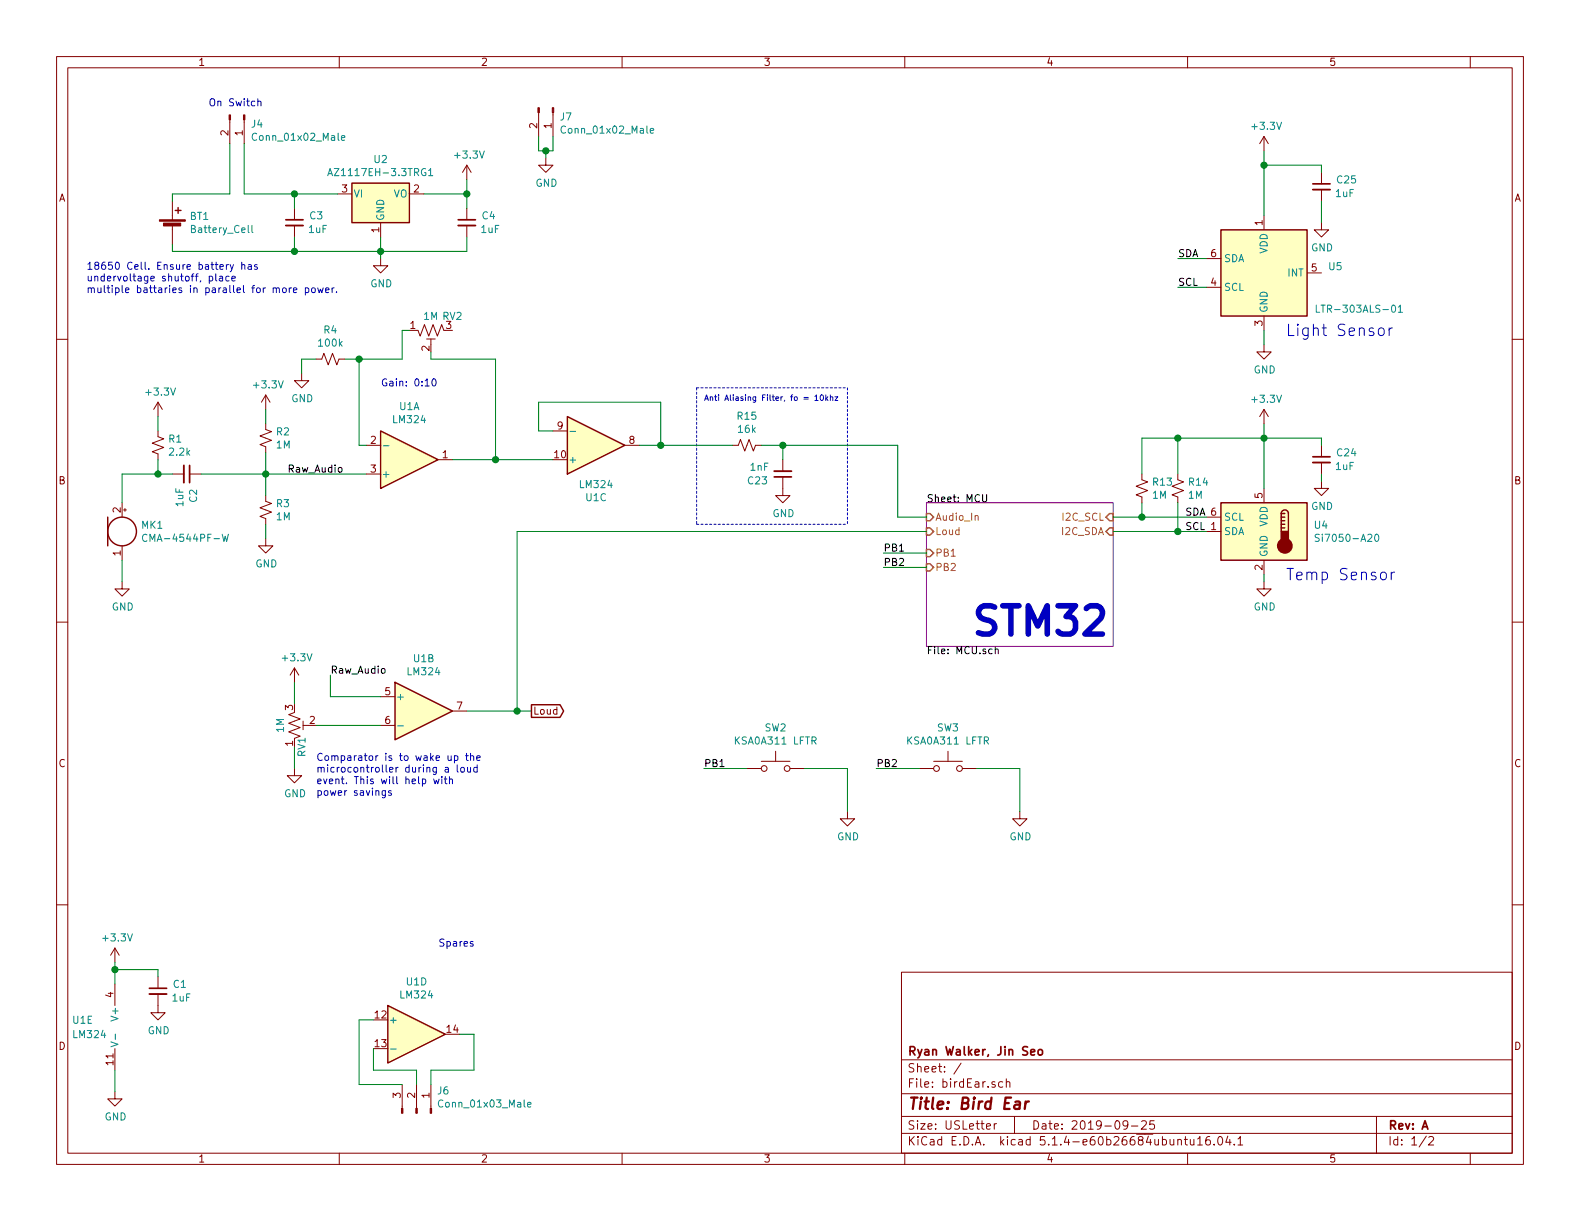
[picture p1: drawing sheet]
EESchema Schematic File Version 4
LIBS:birdEar-cache
EELAYER 30 0
EELAYER END
$Descr USLetter 11000 8500
encoding utf-8
Sheet 1 2
Title "Bird Ear"
Date "2019-09-25"
Rev "A"
Comp "Ryan Walker, Jin Seo"
Comment1 ""
Comment2 ""
Comment3 ""
Comment4 ""
$EndDescr
$Comp
L Device:Microphone MK1
U 1 1
P 850 3700
F 0 "MK1" H 980 3746 50  0000 L CNN
F 1 "CMA-4544PF-W" H 980 3655 50  0000 L CNN
F 2 "Connector_PinHeader_2.54mm:PinHeader_1x02_P2.54mm_Vertical" V 850 3800 50  0001 C CNN
F 3 "~" V 850 3800 50  0001 C CNN
	1    850  3700
	1    0    0    -1  
$EndComp
$Comp
L Device:Battery_Cell BT1
U 1 1
P 1200 1600
F 0 "BT1" H 1318 1696 50  0000 L CNN
F 1 "Battery_Cell" H 1318 1605 50  0000 L CNN
F 2 "Battery:BatteryHolder_Keystone_1042_1x18650" V 1200 1660 50  0001 C CNN
F 3 "~" V 1200 1660 50  0001 C CNN
F 4 "1042P" H 1200 1600 50  0001 C CNN "Part Number"
	1    1200 1600
	1    0    0    -1  
$EndComp
$Sheet
S 6450 3500 1300 1000
U 5D8C399D
F0 "MCU" 50
F1 "MCU.sch" 50
F2 "Audio_In" I L 6450 3600 50 
F3 "Loud" I L 6450 3700 50 
F4 "I2C_SCL" I R 7750 3600 50 
F5 "I2C_SDA" I R 7750 3700 50 
F6 "PB1" I L 6450 3850 50 
F7 "PB2" I L 6450 3950 50 
$EndSheet
$Comp
L Regulator_Linear:AZ1117-3.3 U2
U 1 1
P 2650 1350
F 0 "U2" H 2650 1592 50  0000 C CNN
F 1 "AZ1117EH-3.3TRG1" H 2650 1501 50  0000 C CNN
F 2 "Package_TO_SOT_SMD:SOT-223-3_TabPin2" H 2650 1600 50  0001 C CIN
F 3 "https://www.diodes.com/assets/Datasheets/AZ1117.pdf" H 2650 1350 50  0001 C CNN
	1    2650 1350
	1    0    0    -1  
$EndComp
$Comp
L Device:C_Small C3
U 1 1
P 2050 1550
F 0 "C3" H 2150 1600 50  0000 L CNN
F 1 "1uF" H 2142 1505 50  0000 L CNN
F 2 "Capacitor_SMD:C_0805_2012Metric" H 2050 1550 50  0001 C CNN
F 3 "~" H 2050 1550 50  0001 C CNN
	1    2050 1550
	1    0    0    -1  
$EndComp
Wire Wire Line
	2050 1350 2350 1350
Wire Wire Line
	2050 1750 2650 1750
Connection ~ 2650 1750
Wire Wire Line
	2650 1750 2650 1800
Wire Wire Line
	2050 1450 2050 1350
Wire Wire Line
	2050 1750 2050 1650
$Comp
L Device:C_Small C4
U 1 1
P 3250 1550
F 0 "C4" H 3350 1600 50  0000 L CNN
F 1 "1uF" H 3342 1505 50  0000 L CNN
F 2 "Capacitor_SMD:C_0805_2012Metric" H 3250 1550 50  0001 C CNN
F 3 "~" H 3250 1550 50  0001 C CNN
	1    3250 1550
	1    0    0    -1  
$EndComp
Wire Wire Line
	2950 1350 3250 1350
Wire Wire Line
	3250 1350 3250 1450
Wire Wire Line
	3250 1650 3250 1750
Wire Wire Line
	3250 1750 2650 1750
Wire Wire Line
	2650 1650 2650 1750
Connection ~ 2050 1350
Wire Wire Line
	1200 1400 1200 1350
Wire Wire Line
	1200 1700 1200 1750
Wire Wire Line
	1200 1750 2050 1750
Connection ~ 2050 1750
$Comp
L power:+3.3V #PWR012
U 1 1
P 3250 1250
F 0 "#PWR012" H 3250 1100 50  0001 C CNN
F 1 "+3.3V" H 3265 1423 50  0000 C CNN
F 2 "" H 3250 1250 50  0001 C CNN
F 3 "" H 3250 1250 50  0001 C CNN
	1    3250 1250
	1    0    0    -1  
$EndComp
Wire Wire Line
	3250 1250 3250 1350
Connection ~ 3250 1350
Text Notes 600  2050 0    50   ~ 0
18650 Cell. Ensure battery has \nundervoltage shutoff, place \nmultiple battaries in parallel for more power.
Wire Wire Line
	850  3900 850  4050
$Comp
L power:GND #PWR01
U 1 1
P 850 4050
F 0 "#PWR01" H 850 3800 50  0001 C CNN
F 1 "GND" H 855 3877 50  0000 C CNN
F 2 "" H 850 4050 50  0001 C CNN
F 3 "" H 850 4050 50  0001 C CNN
	1    850  4050
	1    0    0    -1  
$EndComp
Wire Wire Line
	850  3500 850  3300
$Comp
L Amplifier_Operational:LM324 U1
U 1 1
P 2850 3200
F 0 "U1" H 2850 2833 50  0000 C CNN
F 1 "LM324" H 2850 2924 50  0000 C CNN
F 2 "Package_SO:SOIC-14_3.9x8.7mm_P1.27mm" H 2800 3300 50  0001 C CNN
F 3 "http://www.ti.com/lit/ds/symlink/lm2902-n.pdf" H 2900 3400 50  0001 C CNN
F 4 "LM324DR" H 2850 3200 50  0001 C CNN "Part Number"
	1    2850 3200
	1    0    0    1   
$EndComp
$Comp
L Amplifier_Operational:LM324 U1
U 2 1
P 2950 4950
F 0 "U1" H 2950 5317 50  0000 C CNN
F 1 "LM324" H 2950 5226 50  0000 C CNN
F 2 "Package_SO:SOIC-14_3.9x8.7mm_P1.27mm" H 2900 5050 50  0001 C CNN
F 3 "http://www.ti.com/lit/ds/symlink/lm2902-n.pdf" H 3000 5150 50  0001 C CNN
F 4 "LM324DR" H 2950 4950 50  0001 C CNN "Part Number"
	2    2950 4950
	1    0    0    -1  
$EndComp
$Comp
L Amplifier_Operational:LM324 U1
U 4 1
P 2900 7200
F 0 "U1" H 2900 7567 50  0000 C CNN
F 1 "LM324" H 2900 7476 50  0000 C CNN
F 2 "Package_SO:SOIC-14_3.9x8.7mm_P1.27mm" H 2850 7300 50  0001 C CNN
F 3 "http://www.ti.com/lit/ds/symlink/lm2902-n.pdf" H 2950 7400 50  0001 C CNN
F 4 "LM324DR" H 2900 7200 50  0001 C CNN "Part Number"
	4    2900 7200
	1    0    0    -1  
$EndComp
$Comp
L Amplifier_Operational:LM324 U1
U 5 1
P 900 7150
F 0 "U1" H 500 7200 50  0000 L CNN
F 1 "LM324" H 500 7100 50  0000 L CNN
F 2 "Package_SO:SOIC-14_3.9x8.7mm_P1.27mm" H 850 7250 50  0001 C CNN
F 3 "http://www.ti.com/lit/ds/symlink/lm2902-n.pdf" H 950 7350 50  0001 C CNN
	5    900  7150
	1    0    0    -1  
$EndComp
$Comp
L power:GND #PWR03
U 1 1
P 800 7600
F 0 "#PWR03" H 800 7350 50  0001 C CNN
F 1 "GND" H 805 7427 50  0000 C CNN
F 2 "" H 800 7600 50  0001 C CNN
F 3 "" H 800 7600 50  0001 C CNN
	1    800  7600
	1    0    0    -1  
$EndComp
$Comp
L power:+3.3V #PWR02
U 1 1
P 800 6700
F 0 "#PWR02" H 800 6550 50  0001 C CNN
F 1 "+3.3V" H 815 6873 50  0000 C CNN
F 2 "" H 800 6700 50  0001 C CNN
F 3 "" H 800 6700 50  0001 C CNN
	1    800  6700
	1    0    0    -1  
$EndComp
$Comp
L Device:R_Small_US R1
U 1 1
P 1100 3100
F 0 "R1" H 1168 3146 50  0000 L CNN
F 1 "2.2k" H 1168 3055 50  0000 L CNN
F 2 "Resistor_SMD:R_0805_2012Metric" H 1100 3100 50  0001 C CNN
F 3 "~" H 1100 3100 50  0001 C CNN
	1    1100 3100
	1    0    0    -1  
$EndComp
$Comp
L Device:C_Small C2
U 1 1
P 1300 3300
F 0 "C2" H 1400 3350 50  0000 L CNN
F 1 "1uF" H 1392 3255 50  0000 L CNN
F 2 "Capacitor_SMD:C_0805_2012Metric" H 1300 3300 50  0001 C CNN
F 3 "~" H 1300 3300 50  0001 C CNN
	1    1300 3300
	0    1    1    0   
$EndComp
$Comp
L power:+3.3V #PWR04
U 1 1
P 1100 2900
F 0 "#PWR04" H 1100 2750 50  0001 C CNN
F 1 "+3.3V" H 1115 3073 50  0000 C CNN
F 2 "" H 1100 2900 50  0001 C CNN
F 3 "" H 1100 2900 50  0001 C CNN
	1    1100 2900
	1    0    0    -1  
$EndComp
Wire Wire Line
	850  3300 1100 3300
Wire Wire Line
	1100 2900 1100 3000
Wire Wire Line
	1100 3200 1100 3300
Connection ~ 1100 3300
Wire Wire Line
	1100 3300 1200 3300
$Comp
L Device:R_Small_US R2
U 1 1
P 1850 3050
F 0 "R2" H 1918 3096 50  0000 L CNN
F 1 "1M" H 1918 3005 50  0000 L CNN
F 2 "Resistor_SMD:R_0805_2012Metric" H 1850 3050 50  0001 C CNN
F 3 "~" H 1850 3050 50  0001 C CNN
	1    1850 3050
	1    0    0    -1  
$EndComp
$Comp
L Device:R_Small_US R3
U 1 1
P 1850 3550
F 0 "R3" H 1918 3596 50  0000 L CNN
F 1 "1M" H 1918 3505 50  0000 L CNN
F 2 "Resistor_SMD:R_0805_2012Metric" H 1850 3550 50  0001 C CNN
F 3 "~" H 1850 3550 50  0001 C CNN
	1    1850 3550
	1    0    0    -1  
$EndComp
Wire Wire Line
	1850 3300 1850 3150
Wire Wire Line
	1400 3300 1850 3300
Wire Wire Line
	1850 3300 1850 3450
Connection ~ 1850 3300
$Comp
L power:GND #PWR07
U 1 1
P 1850 3750
F 0 "#PWR07" H 1850 3500 50  0001 C CNN
F 1 "GND" H 1855 3577 50  0000 C CNN
F 2 "" H 1850 3750 50  0001 C CNN
F 3 "" H 1850 3750 50  0001 C CNN
	1    1850 3750
	1    0    0    -1  
$EndComp
Wire Wire Line
	1850 3750 1850 3650
Wire Wire Line
	1850 2850 1850 2950
$Comp
L power:+3.3V #PWR06
U 1 1
P 1850 2850
F 0 "#PWR06" H 1850 2700 50  0001 C CNN
F 1 "+3.3V" H 1865 3023 50  0000 C CNN
F 2 "" H 1850 2850 50  0001 C CNN
F 3 "" H 1850 2850 50  0001 C CNN
	1    1850 2850
	1    0    0    -1  
$EndComp
Wire Wire Line
	1850 3300 2550 3300
$Comp
L Device:C_Small C1
U 1 1
P 1100 6900
F 0 "C1" H 1200 6950 50  0000 L CNN
F 1 "1uF" H 1192 6855 50  0000 L CNN
F 2 "Capacitor_SMD:C_0805_2012Metric" H 1100 6900 50  0001 C CNN
F 3 "~" H 1100 6900 50  0001 C CNN
	1    1100 6900
	1    0    0    -1  
$EndComp
Wire Wire Line
	1100 6800 1100 6750
Wire Wire Line
	1100 6750 800  6750
Wire Wire Line
	800  6750 800  6850
Connection ~ 800  6750
Wire Wire Line
	800  6750 800  6700
$Comp
L power:GND #PWR05
U 1 1
P 1100 7000
F 0 "#PWR05" H 1100 6750 50  0001 C CNN
F 1 "GND" H 1105 6827 50  0000 C CNN
F 2 "" H 1100 7000 50  0001 C CNN
F 3 "" H 1100 7000 50  0001 C CNN
	1    1100 7000
	1    0    0    -1  
$EndComp
$Comp
L Device:R_Small_US R4
U 1 1
P 2300 2500
F 0 "R4" V 2095 2500 50  0000 C CNN
F 1 "100k" V 2186 2500 50  0000 C CNN
F 2 "Resistor_SMD:R_0805_2012Metric" H 2300 2500 50  0001 C CNN
F 3 "~" H 2300 2500 50  0001 C CNN
	1    2300 2500
	0    1    1    0   
$EndComp
Wire Wire Line
	2550 3100 2500 3100
Wire Wire Line
	2500 3100 2500 2500
Wire Wire Line
	2500 2500 2400 2500
Wire Wire Line
	2500 2500 2800 2500
Connection ~ 2500 2500
Wire Wire Line
	2200 2500 2100 2500
Wire Wire Line
	2100 2500 2100 2600
$Comp
L power:GND #PWR010
U 1 1
P 2100 2600
F 0 "#PWR010" H 2100 2350 50  0001 C CNN
F 1 "GND" H 2105 2427 50  0000 C CNN
F 2 "" H 2100 2600 50  0001 C CNN
F 3 "" H 2100 2600 50  0001 C CNN
	1    2100 2600
	1    0    0    -1  
$EndComp
Wire Wire Line
	3450 2500 3450 3200
Wire Wire Line
	3450 3200 3150 3200
Connection ~ 3450 3200
$Comp
L Device:R_POT_TRIM_US RV2
U 1 1
P 3000 2300
F 0 "RV2" V 2900 2150 50  0000 C CNN
F 1 "1M" V 2900 2300 50  0000 C CNN
F 2 "Potentiometer_THT:Potentiometer_Vishay_T73YP_Vertical" H 3000 2300 50  0001 C CNN
F 3 "~" H 3000 2300 50  0001 C CNN
F 4 "3362P-1-105LF" V 3000 2300 50  0001 C CNN "Part Number"
	1    3000 2300
	0    -1   1    0   
$EndComp
Wire Wire Line
	2850 2300 2800 2300
Wire Wire Line
	2800 2300 2800 2500
Wire Wire Line
	3000 2450 3000 2500
Wire Wire Line
	3000 2500 3450 2500
Text Notes 2650 2700 0    50   ~ 0
Gain: 0:10
Text GLabel 3700 4950 2    50   Output ~ 0
Loud
$Comp
L Device:R_POT_TRIM_US RV1
U 1 1
P 2050 5050
F 0 "RV1" V 2100 5200 50  0000 C CNN
F 1 "1M" V 1950 5050 50  0000 C CNN
F 2 "Potentiometer_THT:Potentiometer_Vishay_T73YP_Vertical" H 2050 5050 50  0001 C CNN
F 3 "~" H 2050 5050 50  0001 C CNN
F 4 "3362P-1-105LF" V 2050 5050 50  0001 C CNN "Part Number"
	1    2050 5050
	1    0    0    1   
$EndComp
$Comp
L power:+3.3V #PWR08
U 1 1
P 2050 4750
F 0 "#PWR08" H 2050 4600 50  0001 C CNN
F 1 "+3.3V" H 2065 4923 50  0000 C CNN
F 2 "" H 2050 4750 50  0001 C CNN
F 3 "" H 2050 4750 50  0001 C CNN
	1    2050 4750
	1    0    0    -1  
$EndComp
Wire Wire Line
	2050 4900 2050 4750
Wire Wire Line
	2050 5200 2050 5350
$Comp
L power:GND #PWR09
U 1 1
P 2050 5350
F 0 "#PWR09" H 2050 5100 50  0001 C CNN
F 1 "GND" H 2055 5177 50  0000 C CNN
F 2 "" H 2050 5350 50  0001 C CNN
F 3 "" H 2050 5350 50  0001 C CNN
	1    2050 5350
	1    0    0    -1  
$EndComp
Wire Wire Line
	2200 5050 2650 5050
Wire Wire Line
	2300 4700 2300 4850
Wire Wire Line
	2300 4850 2650 4850
Wire Wire Line
	3250 4950 3600 4950
Text Notes 3050 6600 0    50   ~ 0
Spares
Wire Wire Line
	3600 4950 3600 3700
Wire Wire Line
	3600 3700 6450 3700
Connection ~ 3600 4950
Wire Wire Line
	3600 4950 3700 4950
Text Notes 6750 4450 0    197  ~ 39
STM32
Text Label 2000 3300 0    50   ~ 0
Raw_Audio
Text Label 2300 4700 0    50   ~ 0
Raw_Audio
$Comp
L Sensor_Temperature:Si7050-A20 U4
U 1 1
P 8800 3700
F 0 "U4" H 9144 3746 50  0000 L CNN
F 1 "Si7050-A20" H 9144 3655 50  0000 L CNN
F 2 "Package_DFN_QFN:DFN-6-1EP_3x3mm_P1mm_EP1.5x2.4mm" H 8800 3300 50  0001 C CNN
F 3 "https://www.silabs.com/documents/public/data-sheets/Si7050-1-3-4-5-A20.pdf" H 8600 4000 50  0001 C CNN
	1    8800 3700
	1    0    0    -1  
$EndComp
Wire Wire Line
	8400 3600 7950 3600
Wire Wire Line
	7750 3700 8200 3700
$Comp
L Device:R_Small_US R13
U 1 1
P 7950 3400
F 0 "R13" H 8018 3446 50  0000 L CNN
F 1 "1M" H 8018 3355 50  0000 L CNN
F 2 "Resistor_SMD:R_0805_2012Metric" H 7950 3400 50  0001 C CNN
F 3 "~" H 7950 3400 50  0001 C CNN
	1    7950 3400
	1    0    0    -1  
$EndComp
$Comp
L Device:R_Small_US R14
U 1 1
P 8200 3400
F 0 "R14" H 8268 3446 50  0000 L CNN
F 1 "1M" H 8268 3355 50  0000 L CNN
F 2 "Resistor_SMD:R_0805_2012Metric" H 8200 3400 50  0001 C CNN
F 3 "~" H 8200 3400 50  0001 C CNN
	1    8200 3400
	1    0    0    -1  
$EndComp
Wire Wire Line
	7950 3500 7950 3600
Connection ~ 7950 3600
Wire Wire Line
	7950 3600 7750 3600
Wire Wire Line
	8200 3500 8200 3700
Connection ~ 8200 3700
Wire Wire Line
	8200 3700 8400 3700
Wire Wire Line
	7950 3300 7950 3050
Wire Wire Line
	7950 3050 8200 3050
Connection ~ 8800 3050
Wire Wire Line
	8800 3050 8800 2950
Wire Wire Line
	8200 3300 8200 3050
Connection ~ 8200 3050
Wire Wire Line
	8200 3050 8800 3050
$Comp
L power:+3.3V #PWR036
U 1 1
P 8800 2950
F 0 "#PWR036" H 8800 2800 50  0001 C CNN
F 1 "+3.3V" H 8815 3123 50  0000 C CNN
F 2 "" H 8800 2950 50  0001 C CNN
F 3 "" H 8800 2950 50  0001 C CNN
	1    8800 2950
	1    0    0    -1  
$EndComp
$Comp
L Device:C_Small C24
U 1 1
P 9200 3200
F 0 "C24" H 9300 3250 50  0000 L CNN
F 1 "1uF" H 9292 3155 50  0000 L CNN
F 2 "Capacitor_SMD:C_0805_2012Metric" H 9200 3200 50  0001 C CNN
F 3 "~" H 9200 3200 50  0001 C CNN
	1    9200 3200
	1    0    0    -1  
$EndComp
Wire Wire Line
	8800 3400 8800 3050
$Comp
L power:GND #PWR038
U 1 1
P 9200 3350
F 0 "#PWR038" H 9200 3100 50  0001 C CNN
F 1 "GND" H 9205 3177 50  0000 C CNN
F 2 "" H 9200 3350 50  0001 C CNN
F 3 "" H 9200 3350 50  0001 C CNN
	1    9200 3350
	1    0    0    -1  
$EndComp
Wire Wire Line
	8800 3050 9200 3050
Wire Wire Line
	9200 3050 9200 3100
Wire Wire Line
	9200 3350 9200 3300
$Comp
L power:GND #PWR037
U 1 1
P 8800 4050
F 0 "#PWR037" H 8800 3800 50  0001 C CNN
F 1 "GND" H 8805 3877 50  0000 C CNN
F 2 "" H 8800 4050 50  0001 C CNN
F 3 "" H 8800 4050 50  0001 C CNN
	1    8800 4050
	1    0    0    -1  
$EndComp
Wire Wire Line
	8800 4050 8800 4000
Wire Wire Line
	5900 5350 5900 5650
$Comp
L power:GND #PWR?
U 1 1
P 5900 5650
AR Path="/5D8C399D/5D9F0862" Ref="#PWR?"  Part="1" 
AR Path="/5D9F0862" Ref="#PWR034"  Part="1" 
F 0 "#PWR034" H 5900 5400 50  0001 C CNN
F 1 "GND" H 5905 5477 50  0000 C CNN
F 2 "" H 5900 5650 50  0001 C CNN
F 3 "" H 5900 5650 50  0001 C CNN
	1    5900 5650
	1    0    0    -1  
$EndComp
Text Label 4900 5350 0    50   ~ 0
PB1
Wire Wire Line
	7100 5350 7100 5650
$Comp
L power:GND #PWR?
U 1 1
P 7100 5650
AR Path="/5D8C399D/5D9F087C" Ref="#PWR?"  Part="1" 
AR Path="/5D9F087C" Ref="#PWR035"  Part="1" 
F 0 "#PWR035" H 7100 5400 50  0001 C CNN
F 1 "GND" H 7105 5477 50  0000 C CNN
F 2 "" H 7100 5650 50  0001 C CNN
F 3 "" H 7100 5650 50  0001 C CNN
	1    7100 5650
	1    0    0    -1  
$EndComp
Text Label 6100 5350 0    50   ~ 0
PB2
Text Label 6150 3850 0    50   ~ 0
PB1
Text Label 6150 3950 0    50   ~ 0
PB2
Wire Wire Line
	6150 3850 6450 3850
Wire Wire Line
	6450 3950 6150 3950
$Comp
L Sensor_Optical:LTR-303ALS-01 U5
U 1 1
P 8800 1900
F 0 "U5" H 9244 1946 50  0000 L CNN
F 1 "LTR-303ALS-01" H 9150 1650 50  0000 L CNN
F 2 "OptoDevice:Lite-On_LTR-303ALS-01" H 8800 2350 50  0001 C CNN
F 3 "http://optoelectronics.liteon.com/upload/download/DS86-2013-0004/LTR-303ALS-01_DS_V1.pdf" H 8500 2250 50  0001 C CNN
	1    8800 1900
	1    0    0    -1  
$EndComp
$Comp
L power:GND #PWR0101
U 1 1
P 8800 2400
F 0 "#PWR0101" H 8800 2150 50  0001 C CNN
F 1 "GND" H 8805 2227 50  0000 C CNN
F 2 "" H 8800 2400 50  0001 C CNN
F 3 "" H 8800 2400 50  0001 C CNN
	1    8800 2400
	1    0    0    -1  
$EndComp
Wire Wire Line
	8800 2400 8800 2300
Connection ~ 8800 1150
Wire Wire Line
	8800 1150 8800 1050
$Comp
L power:+3.3V #PWR0102
U 1 1
P 8800 1050
F 0 "#PWR0102" H 8800 900 50  0001 C CNN
F 1 "+3.3V" H 8815 1223 50  0000 C CNN
F 2 "" H 8800 1050 50  0001 C CNN
F 3 "" H 8800 1050 50  0001 C CNN
	1    8800 1050
	1    0    0    -1  
$EndComp
$Comp
L Device:C_Small C25
U 1 1
P 9200 1300
F 0 "C25" H 9300 1350 50  0000 L CNN
F 1 "1uF" H 9292 1255 50  0000 L CNN
F 2 "Capacitor_SMD:C_0805_2012Metric" H 9200 1300 50  0001 C CNN
F 3 "~" H 9200 1300 50  0001 C CNN
	1    9200 1300
	1    0    0    -1  
$EndComp
Wire Wire Line
	8800 1500 8800 1150
Wire Wire Line
	8800 1150 9200 1150
Wire Wire Line
	9200 1150 9200 1200
$Comp
L power:GND #PWR0103
U 1 1
P 9200 1550
F 0 "#PWR0103" H 9200 1300 50  0001 C CNN
F 1 "GND" H 9205 1377 50  0000 C CNN
F 2 "" H 9200 1550 50  0001 C CNN
F 3 "" H 9200 1550 50  0001 C CNN
	1    9200 1550
	1    0    0    -1  
$EndComp
Wire Wire Line
	9200 1400 9200 1550
Wire Wire Line
	8400 1800 8200 1800
Text Label 8200 1800 0    50   ~ 0
SDA
Text Label 8200 2000 0    50   ~ 0
SCL
Wire Wire Line
	8200 2000 8400 2000
Text Label 8250 3600 0    50   ~ 0
SDA
Text Label 8250 3700 0    50   ~ 0
SCL
Text Notes 8950 4050 0    79   ~ 0
Temp Sensor
Text Notes 8950 2350 0    79   ~ 0
Light Sensor
$Comp
L Connector:Conn_01x02_Male J4
U 1 1
P 1700 800
F 0 "J4" V 1762 844 50  0000 L CNN
F 1 "Conn_01x02_Male" V 1853 844 50  0000 L CNN
F 2 "Connector_PinHeader_2.54mm:PinHeader_1x02_P2.54mm_Vertical" H 1700 800 50  0001 C CNN
F 3 "~" H 1700 800 50  0001 C CNN
	1    1700 800 
	0    1    1    0   
$EndComp
Wire Wire Line
	1600 1350 1600 1000
Wire Wire Line
	1200 1350 1600 1350
Wire Wire Line
	1700 1000 1700 1350
Wire Wire Line
	1700 1350 2050 1350
Text Notes 1450 750  0    50   ~ 0
On Switch 
$Comp
L Switch:SW_Push SW2
U 1 1
P 5400 5350
F 0 "SW2" H 5400 5635 50  0000 C CNN
F 1 "KSA0A311 LFTR" H 5400 5544 50  0000 C CNN
F 2 "Button_Switch_THT:SW_Tactile_Straight_KSA0Axx1LFTR" H 5400 5550 50  0001 C CNN
F 3 "" H 5400 5550 50  0001 C CNN
	1    5400 5350
	1    0    0    -1  
$EndComp
$Comp
L Switch:SW_Push SW3
U 1 1
P 6600 5350
F 0 "SW3" H 6600 5635 50  0000 C CNN
F 1 "KSA0A311 LFTR" H 6600 5544 50  0000 C CNN
F 2 "Button_Switch_THT:SW_Tactile_Straight_KSA0Axx1LFTR" H 6600 5550 50  0001 C CNN
F 3 "" H 6600 5550 50  0001 C CNN
	1    6600 5350
	1    0    0    -1  
$EndComp
Wire Wire Line
	5600 5350 5900 5350
Wire Wire Line
	4900 5350 5200 5350
Wire Wire Line
	6100 5350 6400 5350
Wire Wire Line
	6800 5350 7100 5350
Wire Wire Line
	800  7450 800  7600
$Comp
L Connector:Conn_01x03_Male J6
U 1 1
P 2900 7750
F 0 "J6" V 3053 7890 50  0000 L CNN
F 1 "Conn_01x03_Male" V 2962 7890 50  0000 L CNN
F 2 "Connector_PinHeader_2.54mm:PinHeader_1x03_P2.54mm_Vertical" H 2900 7750 50  0001 C CNN
F 3 "~" H 2900 7750 50  0001 C CNN
	1    2900 7750
	0    1    -1   0   
$EndComp
Wire Wire Line
	3000 7550 3000 7450
Wire Wire Line
	3000 7450 3300 7450
Wire Wire Line
	3300 7450 3300 7200
Wire Wire Line
	3300 7200 3200 7200
Wire Wire Line
	2800 7550 2500 7550
Wire Wire Line
	2500 7550 2500 7100
Wire Wire Line
	2500 7100 2600 7100
Wire Wire Line
	2600 7300 2600 7450
Wire Wire Line
	2600 7450 2900 7450
Wire Wire Line
	2900 7450 2900 7550
$Comp
L Connector:Conn_01x02_Male J7
U 1 1
P 3850 750
F 0 "J7" V 3912 794 50  0000 L CNN
F 1 "Conn_01x02_Male" V 4003 794 50  0000 L CNN
F 2 "Connector_PinHeader_2.54mm:PinHeader_1x02_P2.54mm_Vertical" H 3850 750 50  0001 C CNN
F 3 "~" H 3850 750 50  0001 C CNN
	1    3850 750 
	0    1    1    0   
$EndComp
Wire Wire Line
	3750 950  3750 1050
Wire Wire Line
	3850 1050 3850 950 
Wire Wire Line
	3750 1050 3800 1050
$Comp
L power:GND #PWR011
U 1 1
P 2650 1800
F 0 "#PWR011" H 2650 1550 50  0001 C CNN
F 1 "GND" H 2655 1627 50  0000 C CNN
F 2 "" H 2650 1800 50  0001 C CNN
F 3 "" H 2650 1800 50  0001 C CNN
	1    2650 1800
	1    0    0    -1  
$EndComp
$Comp
L power:GND #PWR0106
U 1 1
P 3800 1100
F 0 "#PWR0106" H 3800 850 50  0001 C CNN
F 1 "GND" H 3805 927 50  0000 C CNN
F 2 "" H 3800 1100 50  0001 C CNN
F 3 "" H 3800 1100 50  0001 C CNN
	1    3800 1100
	1    0    0    -1  
$EndComp
Wire Wire Line
	3800 1100 3800 1050
Connection ~ 3800 1050
Wire Wire Line
	3800 1050 3850 1050
Wire Wire Line
	3450 3200 3850 3200
$Comp
L Amplifier_Operational:LM324 U1
U 3 1
P 4150 3100
F 0 "U1" H 4150 3467 50  0000 C CNN
F 1 "LM324" H 4150 3376 50  0000 C CNN
F 2 "Package_SO:SOIC-14_3.9x8.7mm_P1.27mm" H 4100 3200 50  0001 C CNN
F 3 "http://www.ti.com/lit/ds/symlink/lm2902-n.pdf" H 4200 3300 50  0001 C CNN
F 4 "LM324DR" H 4150 3100 50  0001 C CNN "Part Number"
	3    4150 3100
	1    0    0    1   
$EndComp
Wire Wire Line
	3850 3000 3750 3000
Wire Wire Line
	3750 3000 3750 2800
Wire Wire Line
	3750 2800 4600 2800
Wire Wire Line
	4600 2800 4600 3100
Wire Wire Line
	4600 3100 4450 3100
Connection ~ 4600 3100
$Comp
L Device:R_Small_US R15
U 1 1
P 5200 3100
F 0 "R15" V 4995 3100 50  0000 C CNN
F 1 "16k" V 5086 3100 50  0000 C CNN
F 2 "Resistor_SMD:R_0805_2012Metric" H 5200 3100 50  0001 C CNN
F 3 "~" H 5200 3100 50  0001 C CNN
	1    5200 3100
	0    1    1    0   
$EndComp
$Comp
L Device:C_Small C23
U 1 1
P 5450 3300
F 0 "C23" H 5550 3350 50  0000 L CNN
F 1 "1nF" H 5542 3255 50  0000 L CNN
F 2 "Capacitor_SMD:C_0805_2012Metric" H 5450 3300 50  0001 C CNN
F 3 "~" H 5450 3300 50  0001 C CNN
	1    5450 3300
	-1   0    0    1   
$EndComp
Wire Wire Line
	5300 3100 5450 3100
Wire Wire Line
	5450 3100 5450 3200
Wire Wire Line
	4600 3100 5100 3100
Text Notes 4900 2800 0    39   ~ 0
Anti Aliasing Filter, fo = 10khz
Wire Notes Line
	4850 3650 5900 3650
Wire Notes Line
	4850 2700 5900 2700
$Comp
L power:GND #PWR032
U 1 1
P 5450 3400
F 0 "#PWR032" H 5450 3150 50  0001 C CNN
F 1 "GND" H 5455 3227 50  0000 C CNN
F 2 "" H 5450 3400 50  0001 C CNN
F 3 "" H 5450 3400 50  0001 C CNN
	1    5450 3400
	1    0    0    -1  
$EndComp
Wire Wire Line
	5450 3100 6250 3100
Wire Wire Line
	6250 3100 6250 3600
Wire Wire Line
	6250 3600 6450 3600
Connection ~ 5450 3100
Wire Notes Line
	4850 2700 4850 3650
Wire Notes Line
	5900 2700 5900 3650
Text Notes 2200 5550 0    50   ~ 0
Comparator is to wake up the \nmicrocontroller during a loud\nevent. This will help with \npower savings
$EndSCHEMATC
